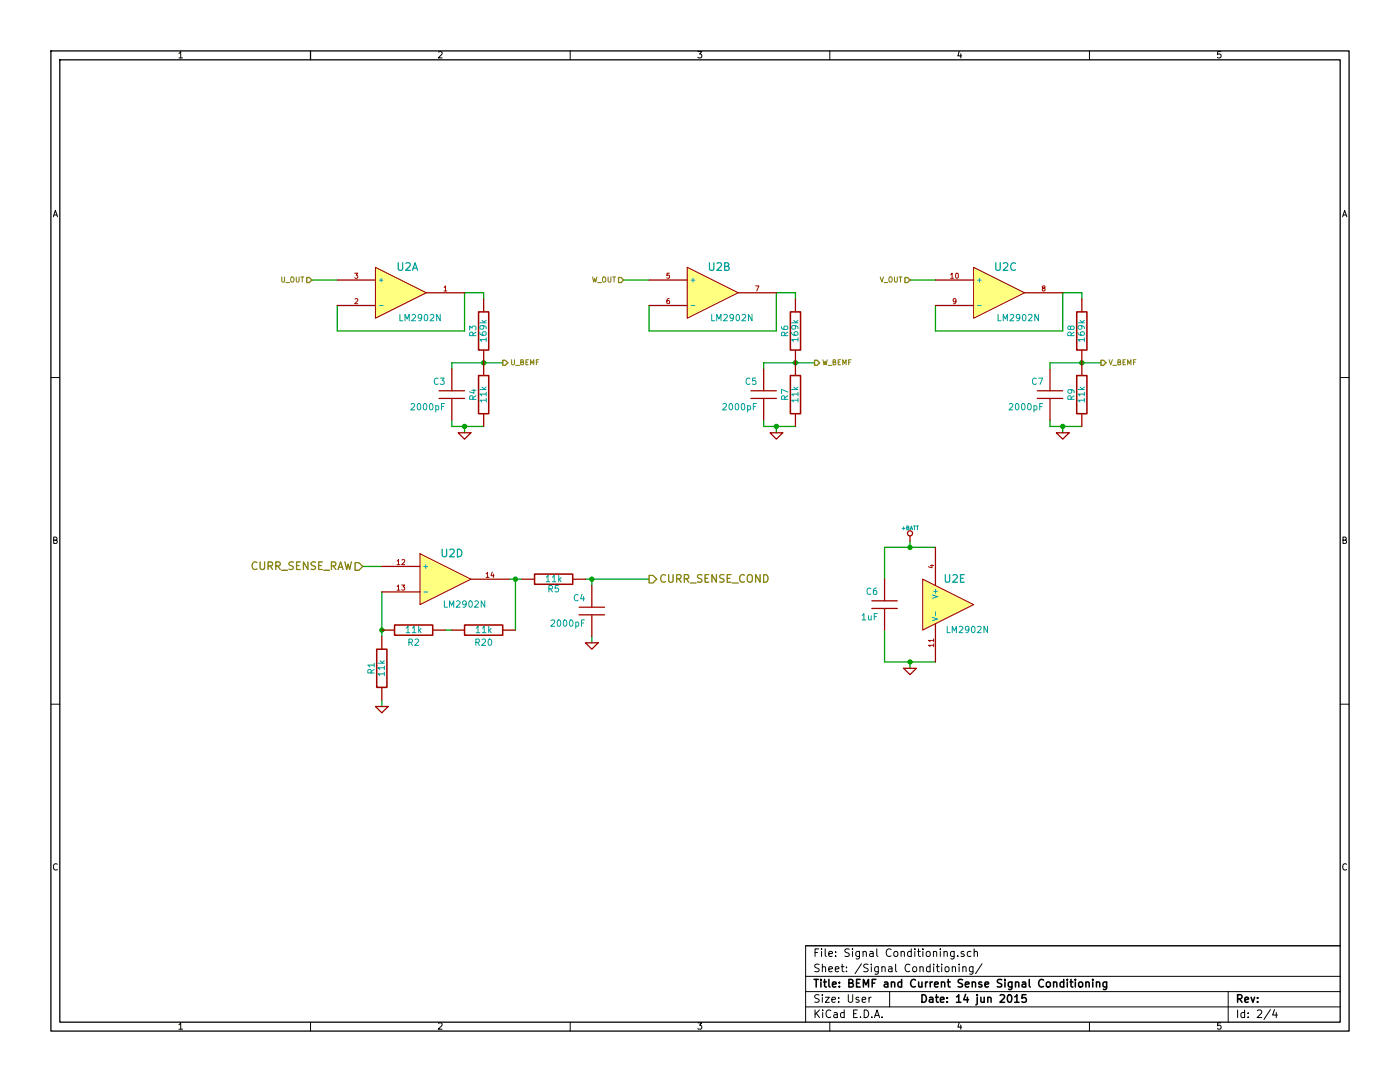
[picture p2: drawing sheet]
EESchema Schematic File Version 2  date Sun 14 Jun 2015 10:56:58 MST
LIBS:power
LIBS:device
LIBS:transistors
LIBS:conn
LIBS:linear
LIBS:regul
LIBS:74xx
LIBS:cmos4000
LIBS:adc-dac
LIBS:memory
LIBS:xilinx
LIBS:special
LIBS:microcontrollers
LIBS:dsp
LIBS:microchip
LIBS:analog_switches
LIBS:motorola
LIBS:texas
LIBS:intel
LIBS:audio
LIBS:interface
LIBS:digital-audio
LIBS:philips
LIBS:display
LIBS:cypress
LIBS:siliconi
LIBS:opto
LIBS:atmel
LIBS:contrib
LIBS:valves
LIBS:bldc-cache
LIBS:bldc-cache
EELAYER 25  0
EELAYER END
$Descr User 11000 8500
encoding utf-8
Sheet 2 4
Title "BEMF and Current Sense Signal Conditioning"
Date "14 jun 2015"
Rev ""
Comp ""
Comment1 ""
Comment2 ""
Comment3 ""
Comment4 ""
$EndDescr
Wire Wire Line
	3550 4950 3500 4950
Connection ~ 7150 5200
Wire Wire Line
	7150 5250 7150 5200
Wire Wire Line
	4650 4550 4650 4600
Connection ~ 4050 4550
Wire Wire Line
	4100 4550 4000 4550
Wire Wire Line
	4050 4950 4050 4550
Connection ~ 3000 4950
Wire Wire Line
	3000 5000 3000 4650
Wire Wire Line
	6950 4950 6950 5200
Wire Wire Line
	6950 5200 7350 5200
Wire Wire Line
	4900 2200 5100 2200
Wire Wire Line
	7150 2200 7350 2200
Wire Wire Line
	2650 2200 2450 2200
Wire Wire Line
	6250 2350 6250 2300
Wire Wire Line
	3800 2350 3800 2300
Connection ~ 6250 2850
Wire Wire Line
	6400 2850 6000 2850
Connection ~ 6100 3350
Wire Wire Line
	6250 3350 6000 3350
Connection ~ 8500 2850
Wire Wire Line
	8650 2850 8250 2850
Connection ~ 8350 3350
Wire Wire Line
	8500 3350 8250 3350
Connection ~ 3800 2850
Wire Wire Line
	3950 2850 3550 2850
Connection ~ 3650 3350
Wire Wire Line
	3800 3350 3550 3350
Wire Wire Line
	3650 3400 3650 3350
Wire Wire Line
	3800 2300 3650 2300
Wire Wire Line
	8500 2300 8350 2300
Wire Wire Line
	8350 3400 8350 3350
Wire Wire Line
	6100 3400 6100 3350
Wire Wire Line
	6250 2300 6100 2300
Wire Wire Line
	3550 3350 3550 3300
Wire Wire Line
	3550 2850 3550 2900
Wire Wire Line
	8250 3350 8250 3300
Wire Wire Line
	8250 2850 8250 2900
Wire Wire Line
	6000 3350 6000 3300
Wire Wire Line
	6000 2850 6000 2900
Wire Wire Line
	3000 4450 2850 4450
Wire Wire Line
	8500 2300 8500 2350
Wire Wire Line
	2650 2400 2650 2600
Wire Wire Line
	2650 2600 3650 2600
Wire Wire Line
	3650 2600 3650 2300
Wire Wire Line
	7350 2400 7350 2600
Wire Wire Line
	7350 2600 8350 2600
Wire Wire Line
	8350 2600 8350 2300
Wire Wire Line
	5100 2400 5100 2600
Wire Wire Line
	5100 2600 6100 2600
Wire Wire Line
	6100 2600 6100 2300
Wire Wire Line
	6950 4550 6950 4300
Wire Wire Line
	6950 4300 7350 4300
Wire Wire Line
	3000 5500 3000 5550
Wire Wire Line
	4650 5000 4650 5050
Wire Wire Line
	5100 4550 4600 4550
Connection ~ 4650 4550
Wire Wire Line
	7150 4250 7150 4300
Connection ~ 7150 4300
$Comp
L R R2
U 1 1
P 3250 4950
F 0 "R2" V 3350 4950 50  0000 C CNN
F 1 "11k" V 3250 4950 50  0000 C CNN
F 4 "MFR-25FBF52-169K" V 3250 4950 60  0001 C CNN "Mfg P/N"
F 5 "169KXBK-ND" V 3250 4950 60  0001 C CNN "Digikey P/N"
F 6 "603-MFR-25FBF52-169K" V 3250 4950 60  0001 C CNN "Mouser P/N"
	1    3250 4950
	0    -1   1    0   
$EndComp
$Comp
L R R20
U 1 1
P 3800 4950
F 0 "R20" V 3900 4950 50  0000 C CNN
F 1 "11k" V 3800 4950 50  0000 C CNN
F 4 "MFR-25FBF52-169K" V 3800 4950 60  0001 C CNN "Mfg P/N"
F 5 "169KXBK-ND" V 3800 4950 60  0001 C CNN "Digikey P/N"
F 6 "603-MFR-25FBF52-169K" V 3800 4950 60  0001 C CNN "Mouser P/N"
	1    3800 4950
	0    -1   1    0   
$EndComp
$Comp
L +BATT #PWR08
U 1 1
P 7150 4250
F 0 "#PWR08" H 7150 4200 20  0001 C CNN
F 1 "+BATT" H 7150 4350 30  0000 C CNN
	1    7150 4250
	1    0    0    -1  
$EndComp
$Comp
L GND #PWR09
U 1 1
P 7150 5250
F 0 "#PWR09" H 7150 5250 30  0001 C CNN
F 1 "GND" H 7150 5180 30  0001 C CNN
	1    7150 5250
	1    0    0    -1  
$EndComp
$Comp
L R R1
U 1 1
P 3000 5250
F 0 "R1" V 3080 5250 50  0000 C CNN
F 1 "11k" V 3000 5250 50  0000 C CNN
F 4 "MFR-25FBF52-7K15" V 3000 5250 60  0001 C CNN "Mfg P/N"
F 5 "7.15KXBK-ND" V 3000 5250 60  0001 C CNN "Digikey P/N"
F 6 "603-MFR-25FBF52-7K15" V 3000 5250 60  0001 C CNN "Mouser P/N"
	1    3000 5250
	-1   0    0    -1  
$EndComp
$Comp
L R R8
U 1 1
P 8500 2600
F 0 "R8" V 8580 2600 50  0000 C CNN
F 1 "169k" V 8500 2600 50  0000 C CNN
F 4 "MFR-25FBF52-169K" V 8500 2600 60  0001 C CNN "Mfg P/N"
F 5 "169KXBK-ND" V 8500 2600 60  0001 C CNN "Digikey P/N"
F 6 "603-MFR-25FBF52-169K" V 8500 2600 60  0001 C CNN "Mouser P/N"
	1    8500 2600
	-1   0    0    -1  
$EndComp
$Comp
L R R6
U 1 1
P 6250 2600
F 0 "R6" V 6330 2600 50  0000 C CNN
F 1 "169k" V 6250 2600 50  0000 C CNN
F 4 "MFR-25FBF52-169K" V 6250 2600 60  0001 C CNN "Mfg P/N"
F 5 "169KXBK-ND" V 6250 2600 60  0001 C CNN "Digikey P/N"
F 6 "603-MFR-25FBF52-169K" V 6250 2600 60  0001 C CNN "Mouser P/N"
	1    6250 2600
	-1   0    0    -1  
$EndComp
$Comp
L R R9
U 1 1
P 8500 3100
F 0 "R9" V 8580 3100 50  0000 C CNN
F 1 "11k" V 8500 3100 50  0000 C CNN
F 4 "MFR-25FBF52-11K" V 8500 3100 60  0001 C CNN "Mfg P/N"
F 5 "11.0KXBK-ND" V 8500 3100 60  0001 C CNN "Digikey P/N"
F 6 "603-MFR-25FBF52-11K" V 8500 3100 60  0001 C CNN "Mouser P/N"
	1    8500 3100
	-1   0    0    1   
$EndComp
$Comp
L R R7
U 1 1
P 6250 3100
F 0 "R7" V 6330 3100 50  0000 C CNN
F 1 "11k" V 6250 3100 50  0000 C CNN
F 4 "MFR-25FBF52-11K" V 6250 3100 60  0001 C CNN "Mfg P/N"
F 5 "11.0KXBK-ND" V 6250 3100 60  0001 C CNN "Digikey P/N"
F 6 "603-MFR-25FBF52-11K" V 6250 3100 60  0001 C CNN "Mouser P/N"
	1    6250 3100
	-1   0    0    1   
$EndComp
$Comp
L R R4
U 1 1
P 3800 3100
F 0 "R4" V 3880 3100 50  0000 C CNN
F 1 "11k" V 3800 3100 50  0000 C CNN
F 4 "MFR-25FBF52-11K" V 3800 3100 60  0001 C CNN "Mfg P/N"
F 5 "11.0KXBK-ND" V 3800 3100 60  0001 C CNN "Digikey P/N"
F 6 "603-MFR-25FBF52-11K" V 3800 3100 60  0001 C CNN "Mouser P/N"
	1    3800 3100
	-1   0    0    1   
$EndComp
$Comp
L C C6
U 1 1
P 6950 4750
F 0 "C6" H 7000 4850 50  0000 L CNN
F 1 "1uF" H 7000 4650 50  0000 L CNN
F 4 "FK24X7R1H105K" H 6950 4750 60  0001 C CNN "Mfg P/N"
F 5 "445-8517-ND" H 6950 4750 60  0001 C CNN "Digikey P/N"
F 6 "810-FK24X7R1H105K" H 6950 4750 60  0001 C CNN "Mouser P/N"
	1    6950 4750
	-1   0    0    -1  
$EndComp
$Comp
L C C4
U 1 1
P 4650 4800
F 0 "C4" H 4700 4900 50  0000 L CNN
F 1 "2000pF" H 4700 4700 50  0000 L CNN
F 4 "S202M29Z5UN63L6R" H 4650 4800 60  0001 C CNN "Mfg P/N"
F 5 "1268PH-ND" H 4650 4800 60  0001 C CNN "Digikey P/N"
F 6 "594-S202M29Z5UN63L6R" H 4650 4800 60  0001 C CNN "Mouser P/N"
	1    4650 4800
	-1   0    0    -1  
$EndComp
$Comp
L C C7
U 1 1
P 8250 3100
F 0 "C7" H 8300 3200 50  0000 L CNN
F 1 "2000pF" H 8300 3000 50  0000 L CNN
F 4 "S202M29Z5UN63L6R" H 8250 3100 60  0001 C CNN "Mfg P/N"
F 5 "1268PH-ND" H 8250 3100 60  0001 C CNN "Digikey P/N"
F 6 "594-S202M29Z5UN63L6R" H 8250 3100 60  0001 C CNN "Mouser P/N"
	1    8250 3100
	-1   0    0    -1  
$EndComp
$Comp
L C C5
U 1 1
P 6000 3100
F 0 "C5" H 6050 3200 50  0000 L CNN
F 1 "2000pF" H 6050 3000 50  0000 L CNN
F 4 "S202M29Z5UN63L6R" H 6000 3100 60  0001 C CNN "Mfg P/N"
F 5 "1268PH-ND" H 6000 3100 60  0001 C CNN "Digikey P/N"
F 6 "594-S202M29Z5UN63L6R" H 6000 3100 60  0001 C CNN "Mouser P/N"
	1    6000 3100
	-1   0    0    -1  
$EndComp
$Comp
L GND #PWR010
U 1 1
P 4650 5050
F 0 "#PWR010" H 4650 5050 30  0001 C CNN
F 1 "GND" H 4650 4980 30  0001 C CNN
	1    4650 5050
	-1   0    0    -1  
$EndComp
$Comp
L R R5
U 1 1
P 4350 4550
F 0 "R5" V 4430 4550 50  0000 C CNN
F 1 "11k" V 4350 4550 50  0000 C CNN
F 4 "MFR-25FBF52-7K15" V 4350 4550 60  0001 C CNN "Mfg P/N"
F 5 "7.15KXBK-ND" V 4350 4550 60  0001 C CNN "Digikey P/N"
F 6 "603-MFR-25FBF52-7K15" V 4350 4550 60  0001 C CNN "Mouser P/N"
	1    4350 4550
	0    -1   1    0   
$EndComp
$Comp
L GND #PWR011
U 1 1
P 3000 5550
F 0 "#PWR011" H 3000 5550 30  0001 C CNN
F 1 "GND" H 3000 5480 30  0001 C CNN
	1    3000 5550
	-1   0    0    -1  
$EndComp
$Comp
L LM2902N U2
U 5 1
P 7450 4750
F 0 "U2" H 7500 4950 60  0000 C CNN
F 1 "LM2902N" H 7600 4550 50  0000 C CNN
	5    7450 4750
	1    0    0    -1  
$EndComp
$Comp
L LM2902N U2
U 4 1
P 3500 4550
F 0 "U2" H 3550 4750 60  0000 C CNN
F 1 "LM2902N" H 3650 4350 50  0000 C CNN
	4    3500 4550
	1    0    0    -1  
$EndComp
$Comp
L LM2902N U2
U 2 1
P 5600 2300
F 0 "U2" H 5650 2500 60  0000 C CNN
F 1 "LM2902N" H 5750 2100 50  0000 C CNN
	2    5600 2300
	1    0    0    -1  
$EndComp
$Comp
L LM2902N U2
U 3 1
P 7850 2300
F 0 "U2" H 7900 2500 60  0000 C CNN
F 1 "LM2902N" H 8000 2100 50  0000 C CNN
	3    7850 2300
	1    0    0    -1  
$EndComp
$Comp
L LM2902N U2
U 1 1
P 3150 2300
F 0 "U2" H 3200 2500 60  0000 C CNN
F 1 "LM2902N" H 3300 2100 50  0000 C CNN
	1    3150 2300
	1    0    0    -1  
$EndComp
Text HLabel 5100 4550 2    60   Output ~ 0
CURR_SENSE_COND
Text HLabel 2850 4450 0    60   Input ~ 0
CURR_SENSE_RAW
Text HLabel 4900 2200 0    40   Input ~ 0
W_OUT
Text HLabel 7150 2200 0    40   Input ~ 0
V_OUT
Text HLabel 2450 2200 0    40   Input ~ 0
U_OUT
Text HLabel 6400 2850 2    40   Output ~ 0
W_BEMF
Text HLabel 8650 2850 2    40   Output ~ 0
V_BEMF
Text HLabel 3950 2850 2    40   Output ~ 0
U_BEMF
$Comp
L R R3
U 1 1
P 3800 2600
F 0 "R3" V 3880 2600 50  0000 C CNN
F 1 "169k" V 3800 2600 50  0000 C CNN
F 4 "MFR-25FBF52-169K" V 3800 2600 60  0001 C CNN "Mfg P/N"
F 5 "169KXBK-ND" V 3800 2600 60  0001 C CNN "Digikey P/N"
F 6 "603-MFR-25FBF52-169K" V 3800 2600 60  0001 C CNN "Mouser P/N"
	1    3800 2600
	-1   0    0    -1  
$EndComp
$Comp
L C C3
U 1 1
P 3550 3100
F 0 "C3" H 3600 3200 50  0000 L CNN
F 1 "2000pF" H 3600 3000 50  0000 L CNN
F 4 "S202M29Z5UN63L6R" H 3550 3100 60  0001 C CNN "Mfg P/N"
F 5 "1268PH-ND" H 3550 3100 60  0001 C CNN "Digikey P/N"
F 6 "594-S202M29Z5UN63L6R" H 3550 3100 60  0001 C CNN "Mouser P/N"
	1    3550 3100
	-1   0    0    -1  
$EndComp
$Comp
L GND #PWR012
U 1 1
P 3650 3400
F 0 "#PWR012" H 3650 3400 30  0001 C CNN
F 1 "GND" H 3650 3330 30  0001 C CNN
	1    3650 3400
	-1   0    0    -1  
$EndComp
$Comp
L GND #PWR013
U 1 1
P 8350 3400
F 0 "#PWR013" H 8350 3400 30  0001 C CNN
F 1 "GND" H 8350 3330 30  0001 C CNN
	1    8350 3400
	-1   0    0    -1  
$EndComp
$Comp
L GND #PWR014
U 1 1
P 6100 3400
F 0 "#PWR014" H 6100 3400 30  0001 C CNN
F 1 "GND" H 6100 3330 30  0001 C CNN
	1    6100 3400
	-1   0    0    -1  
$EndComp
$EndSCHEMATC
